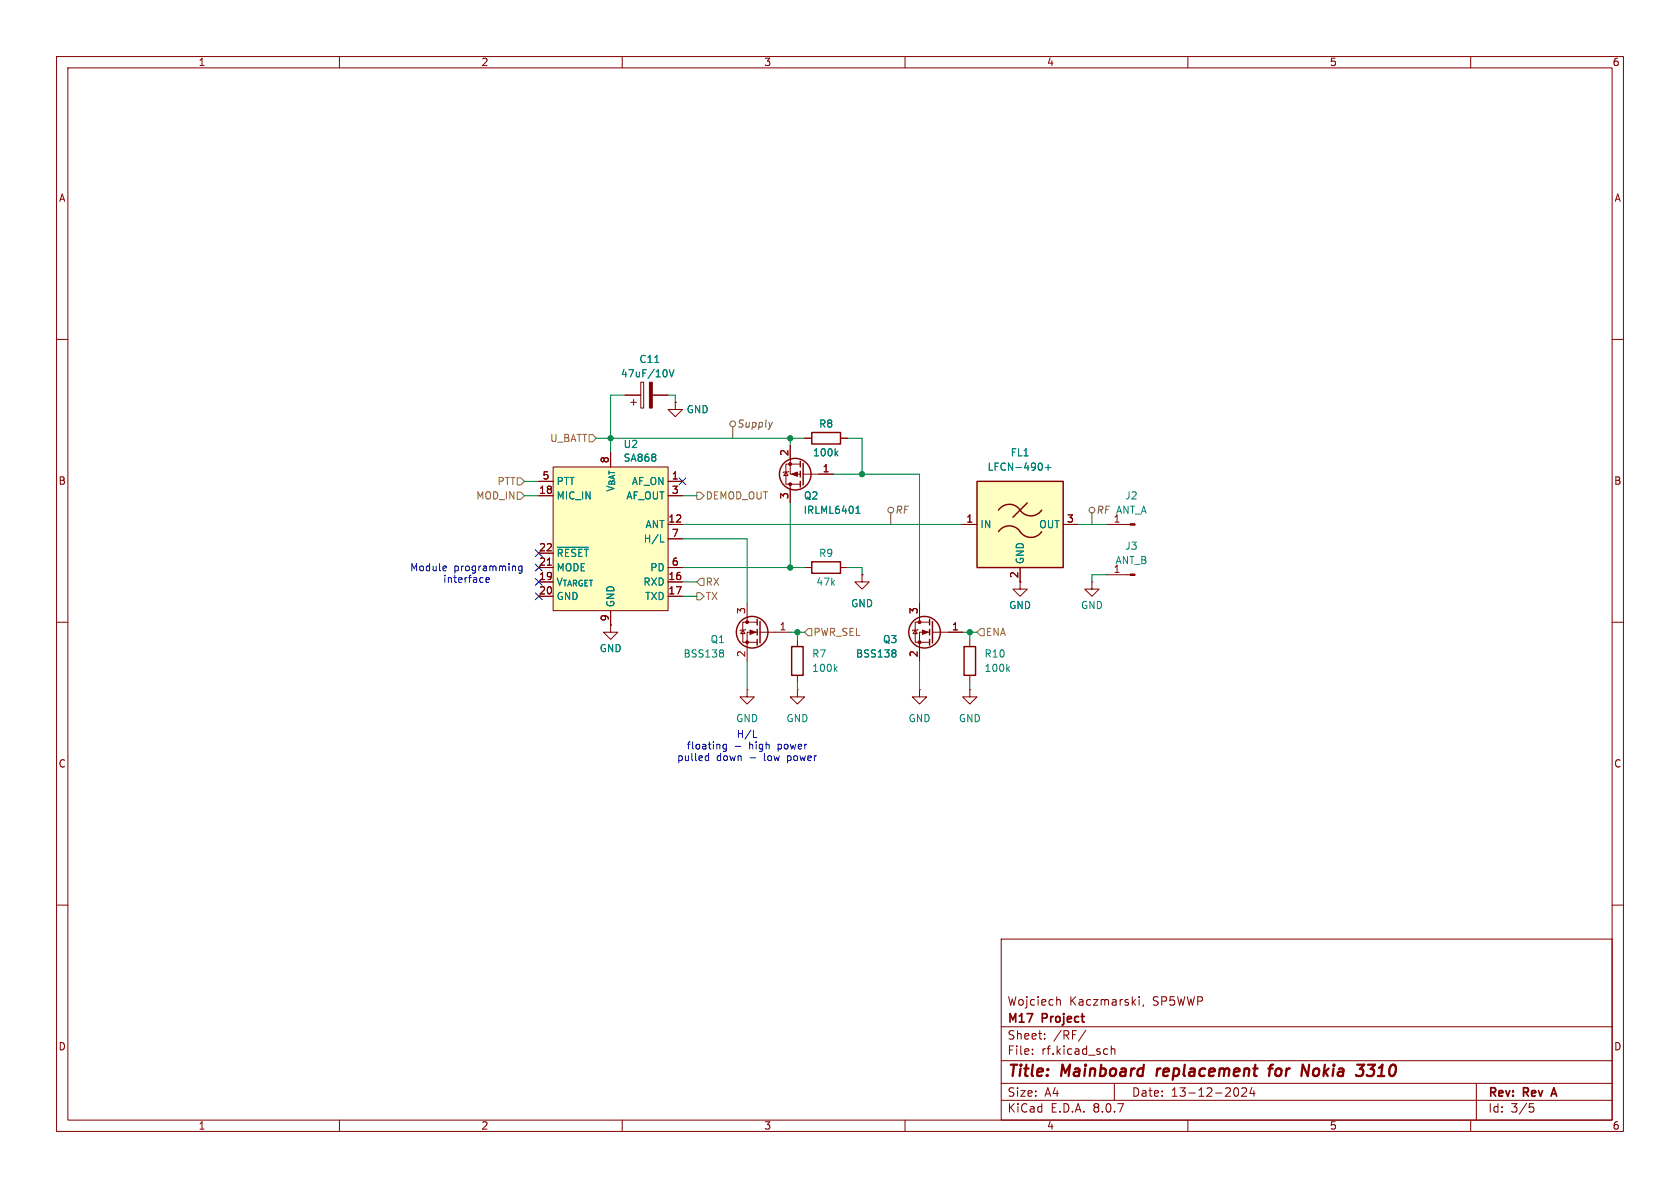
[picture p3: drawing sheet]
(kicad_sch
 (version 20231120)
 (generator "eeschema")
 (generator_version "8.0")
 (paper "A4")
 (title_block
  (title "Mainboard replacement for Nokia 3310")
  (date "13-12-2024")
  (rev "Rev A")
  (company "M17 Project")
  (comment 1 "Wojciech Kaczmarski, SP5WWP"))
 (lib_symbols
  (symbol "Connector:Conn_01x01_Pin"
   (pin_names
    (offset 1.016) hide) (exclude_from_sim no) (in_bom yes) (on_board yes)
   (property "Reference" "J" (at 0 2.54 0) (effects (font (size 1.27 1.27))))
   (property "Value" "Conn_01x01_Pin" (at 0 -2.54 0) (effects (font (size 1.27 1.27))))
   (property "Footprint" "" (at 0 0 0) (effects (font (size 1.27 1.27)) (hide yes)))
   (property "Datasheet" "~" (at 0 0 0) (effects (font (size 1.27 1.27)) (hide yes)))
   (property "Description" "Generic connector, single row, 01x01, script generated" (at 0 0 0) (effects (font (size 1.27 1.27)) (hide yes)))
   (property "ki_locked" "" (at 0 0 0) (effects (font (size 1.27 1.27))))
   (symbol "Conn_01x01_Pin_1_1"
    (polyline (pts (xy 1.27 0) (xy 0.8636 0)) (stroke (width 0.1524) (type default)) (fill (type none)))
    (rectangle (start 0.8636 0.127) (end 0 -0.127) (stroke (width 0.1524) (type default)) (fill (type outline)))
    (pin passive line (at 5.08 0 180) (length 3.81) (name "Pin_1" (effects (font (size 1.27 1.27)))) (number "1" (effects (font (size 1.27 1.27)))))))
  (symbol "Device:C_Polarized"
   (pin_numbers hide)
   (pin_names
    (offset 0.254)) (exclude_from_sim no) (in_bom yes) (on_board yes)
   (property "Reference" "C" (at 0.635 2.54 0) (effects (font (size 1.27 1.27)) (justify left)))
   (property "Value" "C_Polarized" (at 0.635 -2.54 0) (effects (font (size 1.27 1.27)) (justify left)))
   (property "Footprint" "" (at 0.9652 -3.81 0) (effects (font (size 1.27 1.27)) (hide yes)))
   (property "Datasheet" "~" (at 0 0 0) (effects (font (size 1.27 1.27)) (hide yes)))
   (property "Description" "Polarized capacitor" (at 0 0 0) (effects (font (size 1.27 1.27)) (hide yes)))
   (symbol "C_Polarized_0_1"
    (rectangle (start -2.286 0.508) (end 2.286 1.016) (stroke (width 0) (type default)) (fill (type none)))
    (polyline (pts (xy -1.778 2.286) (xy -0.762 2.286)) (stroke (width 0) (type default)) (fill (type none)))
    (polyline (pts (xy -1.27 2.794) (xy -1.27 1.778)) (stroke (width 0) (type default)) (fill (type none)))
    (rectangle (start 2.286 -0.508) (end -2.286 -1.016) (stroke (width 0) (type default)) (fill (type outline))))
   (symbol "C_Polarized_1_1"
    (pin passive line (at 0 3.81 270) (length 2.794) (name "~" (effects (font (size 1.27 1.27)))) (number "1" (effects (font (size 1.27 1.27)))))
    (pin passive line (at 0 -3.81 90) (length 2.794) (name "~" (effects (font (size 1.27 1.27)))) (number "2" (effects (font (size 1.27 1.27)))))))
  (symbol "Device:R"
   (pin_numbers hide)
   (pin_names
    (offset 0)) (exclude_from_sim no) (in_bom yes) (on_board yes)
   (property "Reference" "R" (at 2.032 0 90) (effects (font (size 1.27 1.27))))
   (property "Value" "R" (at 0 0 90) (effects (font (size 1.27 1.27))))
   (property "Footprint" "" (at -1.778 0 90) (effects (font (size 1.27 1.27)) (hide yes)))
   (property "Datasheet" "~" (at 0 0 0) (effects (font (size 1.27 1.27)) (hide yes)))
   (property "Description" "Resistor" (at 0 0 0) (effects (font (size 1.27 1.27)) (hide yes)))
   (symbol "R_0_1"
    (rectangle (start -1.016 -2.54) (end 1.016 2.54) (stroke (width 0.254) (type default)) (fill (type none))))
   (symbol "R_1_1"
    (pin passive line (at 0 3.81 270) (length 1.27) (name "~" (effects (font (size 1.27 1.27)))) (number "1" (effects (font (size 1.27 1.27)))))
    (pin passive line (at 0 -3.81 90) (length 1.27) (name "~" (effects (font (size 1.27 1.27)))) (number "2" (effects (font (size 1.27 1.27)))))))
  (symbol "Parts:SA868" (exclude_from_sim no) (in_bom yes) (on_board yes)
   (property "Reference" "U?" (at 3.175 -15.24 0) (effects (font (size 1.27 1.27))))
   (property "Value" "SA868" (at 5.08 -17.78 0) (effects (font (size 1.27 1.27))))
   (property "Footprint" "Parts:SA868-VER1.1" (at -31.75 18.415 90) (effects (font (size 1.27 1.27)) (hide yes)))
   (property "Datasheet" "https://site-file.fomillesite.com/1260815565112336386/1564067688514740225.pdf" (at 0 -0.635 0) (effects (font (size 1.27 1.27)) (hide yes)))
   (property "Description" "" (at 0 0 0) (effects (font (size 1.27 1.27)) (hide yes)))
   (symbol "SA868_1_1"
    (rectangle (start -10.16 11.43) (end 10.16 -13.97) (stroke (width 0) (type default)) (fill (type background)))
    (pin output line (at 12.7 8.89 180) (length 2.54) (name "AF_ON" (effects (font (size 1.27 1.27)))) (number "1" (effects (font (size 1.27 1.27)))))
    (pin power_in line (at 0 -16.51 90) (length 2.54) hide (name "GND" (effects (font (size 1.27 1.27)))) (number "10" (effects (font (size 1.27 1.27)))))
    (pin bidirectional line (at 12.7 1.27 180) (length 2.54) (name "ANT" (effects (font (size 1.27 1.27)))) (number "12" (effects (font (size 1.27 1.27)))))
    (pin input line (at 12.7 -8.89 180) (length 2.54) (name "RXD" (effects (font (size 1.27 1.27)))) (number "16" (effects (font (size 1.27 1.27)))))
    (pin output line (at 12.7 -11.43 180) (length 2.54) (name "TXD" (effects (font (size 1.27 1.27)))) (number "17" (effects (font (size 1.27 1.27)))))
    (pin input line (at -12.7 6.35 0) (length 2.54) (name "MIC_IN" (effects (font (size 1.27 1.27)))) (number "18" (effects (font (size 1.27 1.27)))))
    (pin power_out line (at -12.7 -8.89 0) (length 2.54) (name "V_{TARGET}" (effects (font (size 1.27 1.27)))) (number "19" (effects (font (size 1.27 1.27)))))
    (pin power_in line (at -12.7 -11.43 0) (length 2.54) (name "GND" (effects (font (size 1.27 1.27)))) (number "20" (effects (font (size 1.27 1.27)))))
    (pin bidirectional line (at -12.7 -6.35 0) (length 2.54) (name "MODE" (effects (font (size 1.27 1.27)))) (number "21" (effects (font (size 1.27 1.27)))))
    (pin input line (at -12.7 -3.81 0) (length 2.54) (name "~{RESET}" (effects (font (size 1.27 1.27)))) (number "22" (effects (font (size 1.27 1.27)))))
    (pin output line (at 12.7 6.35 180) (length 2.54) (name "AF_OUT" (effects (font (size 1.27 1.27)))) (number "3" (effects (font (size 1.27 1.27)))))
    (pin input line (at -12.7 8.89 0) (length 2.54) (name "PTT" (effects (font (size 1.27 1.27)))) (number "5" (effects (font (size 1.27 1.27)))))
    (pin input line (at 12.7 -6.35 180) (length 2.54) (name "PD" (effects (font (size 1.27 1.27)))) (number "6" (effects (font (size 1.27 1.27)))))
    (pin open_collector line (at 12.7 -1.27 180) (length 2.54) (name "H/L" (effects (font (size 1.27 1.27)))) (number "7" (effects (font (size 1.27 1.27)))))
    (pin power_in line (at 0 13.97 270) (length 2.54) (name "V_{BAT}" (effects (font (size 1.27 1.27)))) (number "8" (effects (font (size 1.27 1.27)))))
    (pin power_in line (at 0 -16.51 90) (length 2.54) (name "GND" (effects (font (size 1.27 1.27)))) (number "9" (effects (font (size 1.27 1.27)))))))
  (symbol "RF_Filter:LFCN-490" (exclude_from_sim no) (in_bom yes) (on_board yes)
   (property "Reference" "FL" (at 0 10.795 0) (effects (font (size 1.27 1.27))))
   (property "Value" "LFCN-490" (at 0 8.89 0) (effects (font (size 1.27 1.27))))
   (property "Footprint" "Filter:Filter_Mini-Circuits_FV1206" (at 0 12.7 0) (effects (font (size 1.27 1.27)) (hide yes)))
   (property "Datasheet" "https://www.minicircuits.com/pdfs/LFCN-490+.pdf" (at 0 0 0) (effects (font (size 1.27 1.27)) (hide yes)))
   (property "Description" "490MHz 50 Ohm Passive Low Pass Filter, FV1206" (at 0 0 0) (effects (font (size 1.27 1.27)) (hide yes)))
   (symbol "LFCN-490_0_1"
    (rectangle (start -7.62 7.62) (end 7.62 -7.62) (stroke (width 0.254) (type default)) (fill (type background)))
    (arc (start 0 -1.27) (mid -1.905 -0.2505) (end -3.81 -1.27) (stroke (width 0.254) (type default)) (fill (type none)))
    (arc (start 0 -1.27) (mid 1.905 -2.2895) (end 3.81 -1.27) (stroke (width 0.254) (type default)) (fill (type none)))
    (polyline (pts (xy -1.27 1.27) (xy 1.27 3.81)) (stroke (width 0.254) (type default)) (fill (type none)))
    (arc (start 0 2.54) (mid -1.905 3.5595) (end -3.81 2.54) (stroke (width 0.254) (type default)) (fill (type none)))
    (arc (start 0 2.54) (mid 1.905 1.5205) (end 3.81 2.54) (stroke (width 0.254) (type default)) (fill (type none))))
   (symbol "LFCN-490_1_1"
    (pin passive line (at -10.16 0 0) (length 2.54) (name "IN" (effects (font (size 1.27 1.27)))) (number "1" (effects (font (size 1.27 1.27)))))
    (pin passive line (at 0 -10.16 90) (length 2.54) (name "GND" (effects (font (size 1.27 1.27)))) (number "2" (effects (font (size 1.27 1.27)))))
    (pin passive line (at 10.16 0 180) (length 2.54) (name "OUT" (effects (font (size 1.27 1.27)))) (number "3" (effects (font (size 1.27 1.27)))))
    (pin passive line (at 0 -10.16 90) (length 2.54) hide (name "GND" (effects (font (size 1.27 1.27)))) (number "4" (effects (font (size 1.27 1.27)))))))
  (symbol "Transistor_FET:BSS138"
   (pin_names hide) (exclude_from_sim no) (in_bom yes) (on_board yes)
   (property "Reference" "Q" (at 5.08 1.905 0) (effects (font (size 1.27 1.27)) (justify left)))
   (property "Value" "BSS138" (at 5.08 0 0) (effects (font (size 1.27 1.27)) (justify left)))
   (property "Footprint" "Package_TO_SOT_SMD:SOT-23" (at 5.08 -1.905 0) (effects (font (size 1.27 1.27)
    (italic yes)) (justify left) (hide yes)))
   (property "Datasheet" "https://www.onsemi.com/pub/Collateral/BSS138-D.PDF" (at 5.08 -3.81 0) (effects (font (size 1.27 1.27)) (justify left) (hide yes)))
   (property "Description" "50V Vds, 0.22A Id, N-Channel MOSFET, SOT-23" (at 0 0 0) (effects (font (size 1.27 1.27)) (hide yes)))
   (symbol "BSS138_0_1"
    (polyline (pts (xy 0.254 0) (xy -2.54 0)) (stroke (width 0) (type default)) (fill (type none)))
    (polyline (pts (xy 0.254 1.905) (xy 0.254 -1.905)) (stroke (width 0.254) (type default)) (fill (type none)))
    (polyline (pts (xy 0.762 -1.27) (xy 0.762 -2.286)) (stroke (width 0.254) (type default)) (fill (type none)))
    (polyline (pts (xy 0.762 0.508) (xy 0.762 -0.508)) (stroke (width 0.254) (type default)) (fill (type none)))
    (polyline (pts (xy 0.762 2.286) (xy 0.762 1.27)) (stroke (width 0.254) (type default)) (fill (type none)))
    (polyline (pts (xy 2.54 2.54) (xy 2.54 1.778)) (stroke (width 0) (type default)) (fill (type none)))
    (polyline (pts (xy 2.54 -2.54) (xy 2.54 0) (xy 0.762 0)) (stroke (width 0) (type default)) (fill (type none)))
    (polyline (pts (xy 0.762 -1.778) (xy 3.302 -1.778) (xy 3.302 1.778) (xy 0.762 1.778)) (stroke (width 0) (type default)) (fill (type none)))
    (polyline (pts (xy 1.016 0) (xy 2.032 0.381) (xy 2.032 -0.381) (xy 1.016 0)) (stroke (width 0) (type default)) (fill (type outline)))
    (polyline (pts (xy 2.794 0.508) (xy 2.921 0.381) (xy 3.683 0.381) (xy 3.81 0.254)) (stroke (width 0) (type default)) (fill (type none)))
    (polyline (pts (xy 3.302 0.381) (xy 2.921 -0.254) (xy 3.683 -0.254) (xy 3.302 0.381)) (stroke (width 0) (type default)) (fill (type none)))
    (circle (center 1.651 0) (radius 2.794) (stroke (width 0.254) (type default)) (fill (type none)))
    (circle (center 2.54 -1.778) (radius 0.254) (stroke (width 0) (type default)) (fill (type outline)))
    (circle (center 2.54 1.778) (radius 0.254) (stroke (width 0) (type default)) (fill (type outline))))
   (symbol "BSS138_1_1"
    (pin input line (at -5.08 0 0) (length 2.54) (name "G" (effects (font (size 1.27 1.27)))) (number "1" (effects (font (size 1.27 1.27)))))
    (pin passive line (at 2.54 -5.08 90) (length 2.54) (name "S" (effects (font (size 1.27 1.27)))) (number "2" (effects (font (size 1.27 1.27)))))
    (pin passive line (at 2.54 5.08 270) (length 2.54) (name "D" (effects (font (size 1.27 1.27)))) (number "3" (effects (font (size 1.27 1.27)))))))
  (symbol "Transistor_FET:IRLML6401"
   (pin_names hide) (exclude_from_sim no) (in_bom yes) (on_board yes)
   (property "Reference" "Q" (at 5.08 1.905 0) (effects (font (size 1.27 1.27)) (justify left)))
   (property "Value" "IRLML6401" (at 5.08 0 0) (effects (font (size 1.27 1.27)) (justify left)))
   (property "Footprint" "Package_TO_SOT_SMD:SOT-23" (at 5.08 -1.905 0) (effects (font (size 1.27 1.27)
    (italic yes)) (justify left) (hide yes)))
   (property "Datasheet" "https://www.infineon.com/dgdl/irlml6401pbf.pdf?fileId=5546d462533600a401535668b96d2634" (at 5.08 -3.81 0) (effects (font (size 1.27 1.27)) (justify left) (hide yes)))
   (property "Description" "-4.3A Id, -12V Vds, 50mOhm Rds, P-Channel HEXFET Power MOSFET, SOT-23" (at 0 0 0) (effects (font (size 1.27 1.27)) (hide yes)))
   (symbol "IRLML6401_0_1"
    (polyline (pts (xy 0.254 0) (xy -2.54 0)) (stroke (width 0) (type default)) (fill (type none)))
    (polyline (pts (xy 0.254 1.905) (xy 0.254 -1.905)) (stroke (width 0.254) (type default)) (fill (type none)))
    (polyline (pts (xy 0.762 -1.27) (xy 0.762 -2.286)) (stroke (width 0.254) (type default)) (fill (type none)))
    (polyline (pts (xy 0.762 0.508) (xy 0.762 -0.508)) (stroke (width 0.254) (type default)) (fill (type none)))
    (polyline (pts (xy 0.762 2.286) (xy 0.762 1.27)) (stroke (width 0.254) (type default)) (fill (type none)))
    (polyline (pts (xy 2.54 2.54) (xy 2.54 1.778)) (stroke (width 0) (type default)) (fill (type none)))
    (polyline (pts (xy 2.54 -2.54) (xy 2.54 0) (xy 0.762 0)) (stroke (width 0) (type default)) (fill (type none)))
    (polyline (pts (xy 0.762 1.778) (xy 3.302 1.778) (xy 3.302 -1.778) (xy 0.762 -1.778)) (stroke (width 0) (type default)) (fill (type none)))
    (polyline (pts (xy 2.286 0) (xy 1.27 0.381) (xy 1.27 -0.381) (xy 2.286 0)) (stroke (width 0) (type default)) (fill (type outline)))
    (polyline (pts (xy 2.794 -0.508) (xy 2.921 -0.381) (xy 3.683 -0.381) (xy 3.81 -0.254)) (stroke (width 0) (type default)) (fill (type none)))
    (polyline (pts (xy 3.302 -0.381) (xy 2.921 0.254) (xy 3.683 0.254) (xy 3.302 -0.381)) (stroke (width 0) (type default)) (fill (type none)))
    (circle (center 1.651 0) (radius 2.794) (stroke (width 0.254) (type default)) (fill (type none)))
    (circle (center 2.54 -1.778) (radius 0.254) (stroke (width 0) (type default)) (fill (type outline)))
    (circle (center 2.54 1.778) (radius 0.254) (stroke (width 0) (type default)) (fill (type outline))))
   (symbol "IRLML6401_1_1"
    (pin input line (at -5.08 0 0) (length 2.54) (name "G" (effects (font (size 1.27 1.27)))) (number "1" (effects (font (size 1.27 1.27)))))
    (pin passive line (at 2.54 -5.08 90) (length 2.54) (name "S" (effects (font (size 1.27 1.27)))) (number "2" (effects (font (size 1.27 1.27)))))
    (pin passive line (at 2.54 5.08 270) (length 2.54) (name "D" (effects (font (size 1.27 1.27)))) (number "3" (effects (font (size 1.27 1.27)))))))
  (symbol "power:GND"
   (power)
   (pin_numbers hide)
   (pin_names
    (offset 0) hide) (exclude_from_sim no) (in_bom yes) (on_board yes)
   (property "Reference" "#PWR" (at 0 -6.35 0) (effects (font (size 1.27 1.27)) (hide yes)))
   (property "Value" "GND" (at 0 -3.81 0) (effects (font (size 1.27 1.27))))
   (property "Footprint" "" (at 0 0 0) (effects (font (size 1.27 1.27)) (hide yes)))
   (property "Datasheet" "" (at 0 0 0) (effects (font (size 1.27 1.27)) (hide yes)))
   (property "Description" "Power symbol creates a global label with name \"GND\" , ground" (at 0 0 0) (effects (font (size 1.27 1.27)) (hide yes)))
   (symbol "GND_0_1"
    (polyline (pts (xy 0 0) (xy 0 -1.27) (xy 1.27 -1.27) (xy 0 -2.54) (xy -1.27 -1.27) (xy 0 -1.27)) (stroke (width 0) (type default)) (fill (type none))))
   (symbol "GND_1_1"
    (pin power_in line (at 0 0 270) (length 0) (name "~" (effects (font (size 1.27 1.27)))) (number "1" (effects (font (size 1.27 1.27))))))))
 (junction
  (at 107.95 77.47)
  (diameter 0)
  (color 0 0 0 0))
 (junction
  (at 140.97 111.76)
  (diameter 0)
  (color 0 0 0 0))
 (junction
  (at 152.4 83.82)
  (diameter 0)
  (color 0 0 0 0))
 (junction
  (at 139.7 77.47)
  (diameter 0)
  (color 0 0 0 0))
 (junction
  (at 139.7 100.33)
  (diameter 0)
  (color 0 0 0 0))
 (junction
  (at 171.45 111.76)
  (diameter 0)
  (color 0 0 0 0))
 (no_connect
  (at 95.25 100.33))
 (no_connect
  (at 95.25 105.41))
 (no_connect
  (at 120.65 85.09))
 (no_connect
  (at 95.25 102.87))
 (no_connect
  (at 95.25 97.79))
 (wire
  (pts (xy 162.56 83.82) (xy 152.4 83.82))
  (stroke (width 0) (type default)))
 (wire
  (pts (xy 139.7 88.9) (xy 139.7 100.33))
  (stroke (width 0) (type default)))
 (wire
  (pts (xy 107.95 77.47) (xy 139.7 77.47))
  (stroke (width 0) (type default)))
 (wire
  (pts (xy 107.95 80.01) (xy 107.95 77.47))
  (stroke (width 0) (type default)))
 (wire
  (pts (xy 195.58 101.6) (xy 193.04 101.6))
  (stroke (width 0) (type default)))
 (wire
  (pts (xy 132.08 116.84) (xy 132.08 121.92))
  (stroke (width 0) (type default)))
 (wire
  (pts (xy 140.97 111.76) (xy 142.24 111.76))
  (stroke (width 0) (type default)))
 (wire
  (pts (xy 120.65 92.71) (xy 170.18 92.71))
  (stroke (width 0) (type default)))
 (wire
  (pts (xy 152.4 83.82) (xy 147.32 83.82))
  (stroke (width 0) (type default)))
 (wire
  (pts (xy 92.71 87.63) (xy 95.25 87.63))
  (stroke (width 0) (type default)))
 (wire
  (pts (xy 132.08 95.25) (xy 132.08 106.68))
  (stroke (width 0) (type default)))
 (wire
  (pts (xy 171.45 111.76) (xy 171.45 113.03))
  (stroke (width 0) (type default)))
 (wire
  (pts (xy 162.56 106.68) (xy 162.56 83.82))
  (stroke (width 0) (type default)))
 (wire
  (pts (xy 123.19 105.41) (xy 120.65 105.41))
  (stroke (width 0) (type default)))
 (wire
  (pts (xy 139.7 111.76) (xy 140.97 111.76))
  (stroke (width 0) (type default)))
 (wire
  (pts (xy 123.19 102.87) (xy 120.65 102.87))
  (stroke (width 0) (type default)))
 (wire
  (pts (xy 170.18 111.76) (xy 171.45 111.76))
  (stroke (width 0) (type default)))
 (wire
  (pts (xy 193.04 101.6) (xy 193.04 102.87))
  (stroke (width 0) (type default)))
 (wire
  (pts (xy 139.7 78.74) (xy 139.7 77.47))
  (stroke (width 0) (type default)))
 (wire
  (pts (xy 110.49 69.85) (xy 107.95 69.85))
  (stroke (width 0) (type default)))
 (wire
  (pts (xy 107.95 69.85) (xy 107.95 77.47))
  (stroke (width 0) (type default)))
 (wire
  (pts (xy 149.86 77.47) (xy 152.4 77.47))
  (stroke (width 0) (type default)))
 (wire
  (pts (xy 139.7 77.47) (xy 142.24 77.47))
  (stroke (width 0) (type default)))
 (wire
  (pts (xy 132.08 95.25) (xy 120.65 95.25))
  (stroke (width 0) (type default)))
 (wire
  (pts (xy 162.56 116.84) (xy 162.56 121.92))
  (stroke (width 0) (type default)))
 (wire
  (pts (xy 92.71 85.09) (xy 95.25 85.09))
  (stroke (width 0) (type default)))
 (wire
  (pts (xy 140.97 120.65) (xy 140.97 121.92))
  (stroke (width 0) (type default)))
 (wire
  (pts (xy 190.5 92.71) (xy 195.58 92.71))
  (stroke (width 0) (type default)))
 (wire
  (pts (xy 139.7 100.33) (xy 142.24 100.33))
  (stroke (width 0) (type default)))
 (wire
  (pts (xy 152.4 100.33) (xy 152.4 101.6))
  (stroke (width 0) (type default)))
 (wire
  (pts (xy 171.45 111.76) (xy 172.72 111.76))
  (stroke (width 0) (type default)))
 (wire
  (pts (xy 139.7 100.33) (xy 120.65 100.33))
  (stroke (width 0) (type default)))
 (wire
  (pts (xy 107.95 77.47) (xy 105.41 77.47))
  (stroke (width 0) (type default)))
 (wire
  (pts (xy 171.45 120.65) (xy 171.45 121.92))
  (stroke (width 0) (type default)))
 (wire
  (pts (xy 119.38 71.12) (xy 119.38 69.85))
  (stroke (width 0) (type default)))
 (wire
  (pts (xy 140.97 111.76) (xy 140.97 113.03))
  (stroke (width 0) (type default)))
 (wire
  (pts (xy 149.86 100.33) (xy 152.4 100.33))
  (stroke (width 0) (type default)))
 (wire
  (pts (xy 123.19 87.63) (xy 120.65 87.63))
  (stroke (width 0) (type default)))
 (wire
  (pts (xy 119.38 69.85) (xy 118.11 69.85))
  (stroke (width 0) (type default)))
 (wire
  (pts (xy 152.4 77.47) (xy 152.4 83.82))
  (stroke (width 0) (type default)))
 (text "H/L\nfloating - high power\npulled down - low power"
  (exclude_from_sim no)
  (at 132.08 132.08 0)
  (effects (font (size 1.27 1.27))))
 (text "Module programming\ninterface"
  (exclude_from_sim no)
  (at 82.55 101.6 0)
  (effects (font (size 1.27 1.27))))
 (hierarchical_label "TX"
  (shape output)
  (at 123.19 105.41 0)
  (fields_autoplaced yes)
  (effects (font (size 1.27 1.27)) (justify left)))
 (hierarchical_label "DEMOD_OUT"
  (shape output)
  (at 123.19 87.63 0)
  (fields_autoplaced yes)
  (effects (font (size 1.27 1.27)) (justify left)))
 (hierarchical_label "U_BATT"
  (shape input)
  (at 105.41 77.47 180)
  (fields_autoplaced yes)
  (effects (font (size 1.27 1.27)) (justify right)))
 (hierarchical_label "PWR_SEL"
  (shape input)
  (at 142.24 111.76 0)
  (fields_autoplaced yes)
  (effects (font (size 1.27 1.27)) (justify left)))
 (hierarchical_label "ENA"
  (shape input)
  (at 172.72 111.76 0)
  (fields_autoplaced yes)
  (effects (font (size 1.27 1.27)) (justify left)))
 (hierarchical_label "MOD_IN"
  (shape input)
  (at 92.71 87.63 180)
  (fields_autoplaced yes)
  (effects (font (size 1.27 1.27)) (justify right)))
 (hierarchical_label "PTT"
  (shape input)
  (at 92.71 85.09 180)
  (fields_autoplaced yes)
  (effects (font (size 1.27 1.27)) (justify right)))
 (hierarchical_label "RX"
  (shape input)
  (at 123.19 102.87 0)
  (fields_autoplaced yes)
  (effects (font (size 1.27 1.27)) (justify left)))
 (netclass_flag ""
  (length 2.54)
  (shape round)
  (at 193.04 92.71 0)
  (fields_autoplaced yes)
  (effects (font (size 1.27 1.27)) (justify left bottom))
  (property "Netclass" "RF" (at 193.7385 90.17 0) (effects (font (size 1.27 1.27)
    (italic yes)) (justify left))))
 (netclass_flag ""
  (length 2.54)
  (shape round)
  (at 157.48 92.71 0)
  (fields_autoplaced yes)
  (effects (font (size 1.27 1.27)) (justify left bottom))
  (property "Netclass" "RF" (at 158.1785 90.17 0) (effects (font (size 1.27 1.27)
    (italic yes)) (justify left))))
 (netclass_flag ""
  (length 2.54)
  (shape round)
  (at 129.54 77.47 0)
  (fields_autoplaced yes)
  (effects (font (size 1.27 1.27)) (justify left bottom))
  (property "Netclass" "Supply" (at 130.2385 74.93 0) (effects (font (size 1.27 1.27)
    (italic yes)) (justify left))))
 (symbol
  (lib_id "power:GND")
  (at 140.97 121.92 0)
  (unit 1)
  (exclude_from_sim no)
  (in_bom yes)
  (on_board yes)
  (dnp no)
  (fields_autoplaced yes)
  (property "Reference" "#PWR029" (at 140.97 128.27 0) (effects (font (size 1.27 1.27)) (hide yes)))
  (property "Value" "GND" (at 140.97 127 0) (effects (font (size 1.27 1.27))))
  (property "Footprint" "" (at 140.97 121.92 0) (effects (font (size 1.27 1.27)) (hide yes)))
  (property "Datasheet" "" (at 140.97 121.92 0) (effects (font (size 1.27 1.27)) (hide yes)))
  (property "Description" "Power symbol creates a global label with name \"GND\" , ground" (at 140.97 121.92 0) (effects (font (size 1.27 1.27)) (hide yes)))
  (pin "1"))
 (symbol
  (lib_id "power:GND")
  (at 152.4 101.6 0)
  (unit 1)
  (exclude_from_sim no)
  (in_bom yes)
  (on_board yes)
  (dnp no)
  (fields_autoplaced yes)
  (property "Reference" "#PWR030" (at 152.4 107.95 0) (effects (font (size 1.27 1.27)) (hide yes)))
  (property "Value" "GND" (at 152.4 106.68 0) (effects (font (size 1.27 1.27))))
  (property "Footprint" "" (at 152.4 101.6 0) (effects (font (size 1.27 1.27)) (hide yes)))
  (property "Datasheet" "" (at 152.4 101.6 0) (effects (font (size 1.27 1.27)) (hide yes)))
  (property "Description" "Power symbol creates a global label with name \"GND\" , ground" (at 152.4 101.6 0) (effects (font (size 1.27 1.27)) (hide yes)))
  (pin "1"))
 (symbol
  (lib_id "Connector:Conn_01x01_Pin")
  (at 200.66 92.71 180)
  (unit 1)
  (exclude_from_sim no)
  (in_bom no)
  (on_board yes)
  (dnp no)
  (fields_autoplaced yes)
  (property "Reference" "J2" (at 200.025 87.63 0) (effects (font (size 1.27 1.27))))
  (property "Value" "ANT_A" (at 200.025 90.17 0) (effects (font (size 1.27 1.27))))
  (property "Footprint" "TestPoint:TestPoint_Pad_D1.5mm" (at 200.66 92.71 0) (effects (font (size 1.27 1.27)) (hide yes)))
  (property "Datasheet" "~" (at 200.66 92.71 0) (effects (font (size 1.27 1.27)) (hide yes)))
  (property "Description" "Generic connector, single row, 01x01, script generated" (at 200.66 92.71 0) (effects (font (size 1.27 1.27)) (hide yes)))
  (pin "1"))
 (symbol
  (lib_id "power:GND")
  (at 119.38 71.12 0)
  (unit 1)
  (exclude_from_sim no)
  (in_bom yes)
  (on_board yes)
  (dnp no)
  (fields_autoplaced yes)
  (property "Reference" "#PWR027" (at 119.38 77.47 0) (effects (font (size 1.27 1.27)) (hide yes)))
  (property "Value" "GND" (at 121.285 72.39 0) (effects (font (size 1.27 1.27)) (justify left)))
  (property "Footprint" "" (at 119.38 71.12 0) (effects (font (size 1.27 1.27)) (hide yes)))
  (property "Datasheet" "" (at 119.38 71.12 0) (effects (font (size 1.27 1.27)) (hide yes)))
  (property "Description" "Power symbol creates a global label with name \"GND\" , ground" (at 119.38 71.12 0) (effects (font (size 1.27 1.27)) (hide yes)))
  (pin "1"))
 (symbol
  (lib_id "power:GND")
  (at 180.34 102.87 0)
  (unit 1)
  (exclude_from_sim no)
  (in_bom yes)
  (on_board yes)
  (dnp no)
  (fields_autoplaced yes)
  (property "Reference" "#PWR033" (at 180.34 109.22 0) (effects (font (size 1.27 1.27)) (hide yes)))
  (property "Value" "GND" (at 180.34 107.0031 0) (effects (font (size 1.27 1.27))))
  (property "Footprint" "" (at 180.34 102.87 0) (effects (font (size 1.27 1.27)) (hide yes)))
  (property "Datasheet" "" (at 180.34 102.87 0) (effects (font (size 1.27 1.27)) (hide yes)))
  (property "Description" "Power symbol creates a global label with name \"GND\" , ground" (at 180.34 102.87 0) (effects (font (size 1.27 1.27)) (hide yes)))
  (pin "1"))
 (symbol
  (lib_id "power:GND")
  (at 193.04 102.87 0)
  (unit 1)
  (exclude_from_sim no)
  (in_bom yes)
  (on_board yes)
  (dnp no)
  (fields_autoplaced yes)
  (property "Reference" "#PWR034" (at 193.04 109.22 0) (effects (font (size 1.27 1.27)) (hide yes)))
  (property "Value" "GND" (at 193.04 107.0031 0) (effects (font (size 1.27 1.27))))
  (property "Footprint" "" (at 193.04 102.87 0) (effects (font (size 1.27 1.27)) (hide yes)))
  (property "Datasheet" "" (at 193.04 102.87 0) (effects (font (size 1.27 1.27)) (hide yes)))
  (property "Description" "Power symbol creates a global label with name \"GND\" , ground" (at 193.04 102.87 0) (effects (font (size 1.27 1.27)) (hide yes)))
  (pin "1"))
 (symbol
  (lib_id "Device:R")
  (at 146.05 77.47 270)
  (unit 1)
  (exclude_from_sim no)
  (in_bom yes)
  (on_board yes)
  (dnp no)
  (property "Reference" "R8" (at 146.05 74.93 90) (effects (font (size 1.27 1.27))))
  (property "Value" "100k" (at 146.05 80.01 90) (effects (font (size 1.27 1.27))))
  (property "Footprint" "Resistor_SMD:R_0402_1005Metric" (at 146.05 75.692 90) (effects (font (size 1.27 1.27)) (hide yes)))
  (property "Datasheet" "~" (at 146.05 77.47 0) (effects (font (size 1.27 1.27)) (hide yes)))
  (property "Description" "Resistor" (at 146.05 77.47 0) (effects (font (size 1.27 1.27)) (hide yes)))
  (property "PN" "603-RC0402JR-13100KL" (at 146.05 77.47 0) (effects (font (size 1.27 1.27)) (hide yes)))
  (property "MPN" "603-RC0402JR-13100KL" (at 146.05 77.47 0) (effects (font (size 1.27 1.27)) (hide yes)))
  (pin "2")
  (pin "1"))
 (symbol
  (lib_id "Connector:Conn_01x01_Pin")
  (at 200.66 101.6 180)
  (unit 1)
  (exclude_from_sim no)
  (in_bom no)
  (on_board yes)
  (dnp no)
  (fields_autoplaced yes)
  (property "Reference" "J3" (at 200.025 96.52 0) (effects (font (size 1.27 1.27))))
  (property "Value" "ANT_B" (at 200.025 99.06 0) (effects (font (size 1.27 1.27))))
  (property "Footprint" "TestPoint:TestPoint_Pad_D1.5mm" (at 200.66 101.6 0) (effects (font (size 1.27 1.27)) (hide yes)))
  (property "Datasheet" "~" (at 200.66 101.6 0) (effects (font (size 1.27 1.27)) (hide yes)))
  (property "Description" "Generic connector, single row, 01x01, script generated" (at 200.66 101.6 0) (effects (font (size 1.27 1.27)) (hide yes)))
  (pin "1"))
 (symbol
  (lib_id "power:GND")
  (at 171.45 121.92 0)
  (unit 1)
  (exclude_from_sim no)
  (in_bom yes)
  (on_board yes)
  (dnp no)
  (fields_autoplaced yes)
  (property "Reference" "#PWR032" (at 171.45 128.27 0) (effects (font (size 1.27 1.27)) (hide yes)))
  (property "Value" "GND" (at 171.45 127 0) (effects (font (size 1.27 1.27))))
  (property "Footprint" "" (at 171.45 121.92 0) (effects (font (size 1.27 1.27)) (hide yes)))
  (property "Datasheet" "" (at 171.45 121.92 0) (effects (font (size 1.27 1.27)) (hide yes)))
  (property "Description" "Power symbol creates a global label with name \"GND\" , ground" (at 171.45 121.92 0) (effects (font (size 1.27 1.27)) (hide yes)))
  (pin "1"))
 (symbol
  (lib_id "Device:R")
  (at 171.45 116.84 180)
  (unit 1)
  (exclude_from_sim no)
  (in_bom yes)
  (on_board yes)
  (dnp no)
  (fields_autoplaced yes)
  (property "Reference" "R10" (at 173.9504 115.5699 0) (effects (font (size 1.27 1.27)) (justify right)))
  (property "Value" "100k" (at 173.9504 118.1099 0) (effects (font (size 1.27 1.27)) (justify right)))
  (property "Footprint" "Resistor_SMD:R_0402_1005Metric" (at 173.228 116.84 90) (effects (font (size 1.27 1.27)) (hide yes)))
  (property "Datasheet" "~" (at 171.45 116.84 0) (effects (font (size 1.27 1.27)) (hide yes)))
  (property "Description" "Resistor" (at 171.45 116.84 0) (effects (font (size 1.27 1.27)) (hide yes)))
  (property "PN" "603-RC0402JR-13100KL" (at 171.45 116.84 0) (effects (font (size 1.27 1.27)) (hide yes)))
  (property "MPN" "603-RC0402JR-13100KL" (at 171.45 116.84 0) (effects (font (size 1.27 1.27)) (hide yes)))
  (pin "2")
  (pin "1"))
 (symbol
  (lib_id "Transistor_FET:IRLML6401")
  (at 142.24 83.82 180)
  (unit 1)
  (exclude_from_sim no)
  (in_bom yes)
  (on_board yes)
  (dnp no)
  (property "Reference" "Q2" (at 144.78 87.63 0) (effects (font (size 1.27 1.27)) (justify left)))
  (property "Value" "IRLML6401" (at 152.4 90.17 0) (effects (font (size 1.27 1.27)) (justify left)))
  (property "Footprint" "Package_TO_SOT_SMD:SOT-23" (at 137.16 81.915 0) (effects (font (size 1.27 1.27)
    (italic yes)) (justify left) (hide yes)))
  (property "Datasheet" "https://www.infineon.com/dgdl/irlml6401pbf.pdf?fileId=5546d462533600a401535668b96d2634" (at 137.16 80.01 0) (effects (font (size 1.27 1.27)) (justify left) (hide yes)))
  (property "Description" "-4.3A Id, -12V Vds, 50mOhm Rds, P-Channel HEXFET Power MOSFET, SOT-23" (at 142.24 83.82 0) (effects (font (size 1.27 1.27)) (hide yes)))
  (property "MPN" "942-IRLML6401TRPBF" (at 142.24 83.82 0) (effects (font (size 1.27 1.27)) (hide yes)))
  (property "PN" "942-IRLML6401TRPBF" (at 142.24 83.82 0) (effects (font (size 1.27 1.27)) (hide yes)))
  (pin "1")
  (pin "3")
  (pin "2"))
 (symbol
  (lib_id "Parts:SA868")
  (at 107.95 93.98 0)
  (unit 1)
  (exclude_from_sim no)
  (in_bom no)
  (on_board yes)
  (dnp no)
  (fields_autoplaced yes)
  (property "Reference" "U2" (at 110.1441 78.5325 0) (effects (font (size 1.27 1.27)) (justify left)))
  (property "Value" "SA868" (at 110.1441 80.9568 0) (effects (font (size 1.27 1.27)) (justify left)))
  (property "Footprint" "Parts:SA868-VER1.1" (at 76.2 75.565 90) (effects (font (size 1.27 1.27)) (hide yes)))
  (property "Datasheet" "https://site-file.fomillesite.com/1260815565112336386/1564067688514740225.pdf" (at 107.95 94.615 0) (effects (font (size 1.27 1.27)) (hide yes)))
  (property "Description" "" (at 107.95 93.98 0) (effects (font (size 1.27 1.27)) (hide yes)))
  (property "PN" "SA868S-U" (at 107.95 93.98 0) (effects (font (size 1.27 1.27)) (hide yes)))
  (property "MPN" "SA868S-U" (at 107.95 93.98 0) (effects (font (size 1.27 1.27)) (hide yes)))
  (pin "22")
  (pin "18")
  (pin "7")
  (pin "9")
  (pin "6")
  (pin "19")
  (pin "1")
  (pin "16")
  (pin "20")
  (pin "3")
  (pin "17")
  (pin "10")
  (pin "8")
  (pin "12")
  (pin "5")
  (pin "21"))
 (symbol
  (lib_id "Device:R")
  (at 140.97 116.84 180)
  (unit 1)
  (exclude_from_sim no)
  (in_bom yes)
  (on_board yes)
  (dnp no)
  (fields_autoplaced yes)
  (property "Reference" "R7" (at 143.4704 115.5699 0) (effects (font (size 1.27 1.27)) (justify right)))
  (property "Value" "100k" (at 143.4704 118.1099 0) (effects (font (size 1.27 1.27)) (justify right)))
  (property "Footprint" "Resistor_SMD:R_0402_1005Metric" (at 142.748 116.84 90) (effects (font (size 1.27 1.27)) (hide yes)))
  (property "Datasheet" "~" (at 140.97 116.84 0) (effects (font (size 1.27 1.27)) (hide yes)))
  (property "Description" "Resistor" (at 140.97 116.84 0) (effects (font (size 1.27 1.27)) (hide yes)))
  (property "PN" "603-RC0402JR-13100KL" (at 140.97 116.84 0) (effects (font (size 1.27 1.27)) (hide yes)))
  (property "MPN" "603-RC0402JR-13100KL" (at 140.97 116.84 0) (effects (font (size 1.27 1.27)) (hide yes)))
  (pin "2")
  (pin "1"))
 (symbol
  (lib_id "power:GND")
  (at 162.56 121.92 0)
  (unit 1)
  (exclude_from_sim no)
  (in_bom yes)
  (on_board yes)
  (dnp no)
  (fields_autoplaced yes)
  (property "Reference" "#PWR031" (at 162.56 128.27 0) (effects (font (size 1.27 1.27)) (hide yes)))
  (property "Value" "GND" (at 162.56 127 0) (effects (font (size 1.27 1.27))))
  (property "Footprint" "" (at 162.56 121.92 0) (effects (font (size 1.27 1.27)) (hide yes)))
  (property "Datasheet" "" (at 162.56 121.92 0) (effects (font (size 1.27 1.27)) (hide yes)))
  (property "Description" "Power symbol creates a global label with name \"GND\" , ground" (at 162.56 121.92 0) (effects (font (size 1.27 1.27)) (hide yes)))
  (pin "1"))
 (symbol
  (lib_id "power:GND")
  (at 107.95 110.49 0)
  (unit 1)
  (exclude_from_sim no)
  (in_bom yes)
  (on_board yes)
  (dnp no)
  (fields_autoplaced yes)
  (property "Reference" "#PWR026" (at 107.95 116.84 0) (effects (font (size 1.27 1.27)) (hide yes)))
  (property "Value" "GND" (at 107.95 114.6231 0) (effects (font (size 1.27 1.27))))
  (property "Footprint" "" (at 107.95 110.49 0) (effects (font (size 1.27 1.27)) (hide yes)))
  (property "Datasheet" "" (at 107.95 110.49 0) (effects (font (size 1.27 1.27)) (hide yes)))
  (property "Description" "Power symbol creates a global label with name \"GND\" , ground" (at 107.95 110.49 0) (effects (font (size 1.27 1.27)) (hide yes)))
  (pin "1"))
 (symbol
  (lib_id "power:GND")
  (at 132.08 121.92 0)
  (unit 1)
  (exclude_from_sim no)
  (in_bom yes)
  (on_board yes)
  (dnp no)
  (fields_autoplaced yes)
  (property "Reference" "#PWR028" (at 132.08 128.27 0) (effects (font (size 1.27 1.27)) (hide yes)))
  (property "Value" "GND" (at 132.08 127 0) (effects (font (size 1.27 1.27))))
  (property "Footprint" "" (at 132.08 121.92 0) (effects (font (size 1.27 1.27)) (hide yes)))
  (property "Datasheet" "" (at 132.08 121.92 0) (effects (font (size 1.27 1.27)) (hide yes)))
  (property "Description" "Power symbol creates a global label with name \"GND\" , ground" (at 132.08 121.92 0) (effects (font (size 1.27 1.27)) (hide yes)))
  (pin "1"))
 (symbol
  (lib_id "Device:R")
  (at 146.05 100.33 270)
  (unit 1)
  (exclude_from_sim no)
  (in_bom yes)
  (on_board yes)
  (dnp no)
  (property "Reference" "R9" (at 146.05 97.79 90) (effects (font (size 1.27 1.27))))
  (property "Value" "47k" (at 146.05 102.87 90) (effects (font (size 1.27 1.27))))
  (property "Footprint" "Resistor_SMD:R_0402_1005Metric" (at 146.05 98.552 90) (effects (font (size 1.27 1.27)) (hide yes)))
  (property "Datasheet" "~" (at 146.05 100.33 0) (effects (font (size 1.27 1.27)) (hide yes)))
  (property "Description" "Resistor" (at 146.05 100.33 0) (effects (font (size 1.27 1.27)) (hide yes)))
  (property "PN" "652-CR0402JW-473GLF" (at 146.05 100.33 0) (effects (font (size 1.27 1.27)) (hide yes)))
  (property "MPN" "652-CR0402JW-473GLF" (at 146.05 100.33 0) (effects (font (size 1.27 1.27)) (hide yes)))
  (pin "2")
  (pin "1"))
 (symbol
  (lib_id "Transistor_FET:BSS138")
  (at 165.1 111.76 0)
  (mirror y)
  (unit 1)
  (exclude_from_sim no)
  (in_bom yes)
  (on_board yes)
  (dnp no)
  (property "Reference" "Q3" (at 158.75 113.03 0) (effects (font (size 1.27 1.27)) (justify left)))
  (property "Value" "BSS138" (at 158.75 115.57 0) (effects (font (size 1.27 1.27)) (justify left)))
  (property "Footprint" "Package_TO_SOT_SMD:SOT-23" (at 160.02 113.665 0) (effects (font (size 1.27 1.27)
    (italic yes)) (justify left) (hide yes)))
  (property "Datasheet" "https://www.onsemi.com/pub/Collateral/BSS138-D.PDF" (at 160.02 115.57 0) (effects (font (size 1.27 1.27)) (justify left) (hide yes)))
  (property "Description" "50V Vds, 0.22A Id, N-Channel MOSFET, SOT-23" (at 165.1 111.76 0) (effects (font (size 1.27 1.27)) (hide yes)))
  (property "MPN" "771-BSS138P215" (at 165.1 111.76 0) (effects (font (size 1.27 1.27)) (hide yes)))
  (property "PN" "771-BSS138P215" (at 165.1 111.76 0) (effects (font (size 1.27 1.27)) (hide yes)))
  (pin "1")
  (pin "2")
  (pin "3"))
 (symbol
  (lib_id "Device:C_Polarized")
  (at 114.3 69.85 90)
  (unit 1)
  (exclude_from_sim no)
  (in_bom yes)
  (on_board yes)
  (dnp no)
  (property "Reference" "C11" (at 116.84 63.5 90) (effects (font (size 1.27 1.27)) (justify left)))
  (property "Value" "47uF/10V" (at 119.38 66.04 90) (effects (font (size 1.27 1.27)) (justify left)))
  (property "Footprint" "Capacitor_Tantalum_SMD:CP_EIA-3528-21_Kemet-B" (at 118.11 68.8848 0) (effects (font (size 1.27 1.27)) (hide yes)))
  (property "Datasheet" "~" (at 114.3 69.85 0) (effects (font (size 1.27 1.27)) (hide yes)))
  (property "Description" "Polarized capacitor" (at 114.3 69.85 0) (effects (font (size 1.27 1.27)) (hide yes)))
  (property "PN" "74-293D476X9010B2TE3" (at 114.3 69.85 0) (effects (font (size 1.27 1.27)) (hide yes)))
  (property "MPN" "74-293D476X9010B2TE3" (at 114.3 69.85 0) (effects (font (size 1.27 1.27)) (hide yes)))
  (pin "2")
  (pin "1"))
 (symbol
  (lib_id "RF_Filter:LFCN-490")
  (at 180.34 92.71 0)
  (unit 1)
  (exclude_from_sim no)
  (in_bom yes)
  (on_board yes)
  (dnp no)
  (fields_autoplaced yes)
  (property "Reference" "FL1" (at 180.34 80.01 0) (effects (font (size 1.27 1.27))))
  (property "Value" "LFCN-490+" (at 180.34 82.55 0) (effects (font (size 1.27 1.27))))
  (property "Footprint" "Filter:Filter_Mini-Circuits_FV1206" (at 180.34 80.01 0) (effects (font (size 1.27 1.27)) (hide yes)))
  (property "Datasheet" "https://www.minicircuits.com/pdfs/LFCN-490+.pdf" (at 180.34 92.71 0) (effects (font (size 1.27 1.27)) (hide yes)))
  (property "Description" "490MHz 50 Ohm Passive Low Pass Filter, FV1206" (at 180.34 92.71 0) (effects (font (size 1.27 1.27)) (hide yes)))
  (property "PN" "139-LFCN-490" (at 180.34 92.71 0) (effects (font (size 1.27 1.27)) (hide yes)))
  (property "MPN" "139-LFCN-490" (at 180.34 92.71 0) (effects (font (size 1.27 1.27)) (hide yes)))
  (pin "4")
  (pin "3")
  (pin "2")
  (pin "1"))
 (symbol
  (lib_id "Transistor_FET:BSS138")
  (at 134.62 111.76 0)
  (mirror y)
  (unit 1)
  (exclude_from_sim no)
  (in_bom yes)
  (on_board yes)
  (dnp no)
  (property "Reference" "Q1" (at 128.27 113.03 0) (effects (font (size 1.27 1.27)) (justify left)))
  (property "Value" "BSS138" (at 128.27 115.57 0) (effects (font (size 1.27 1.27)) (justify left)))
  (property "Footprint" "Package_TO_SOT_SMD:SOT-23" (at 129.54 113.665 0) (effects (font (size 1.27 1.27)
    (italic yes)) (justify left) (hide yes)))
  (property "Datasheet" "https://www.onsemi.com/pub/Collateral/BSS138-D.PDF" (at 129.54 115.57 0) (effects (font (size 1.27 1.27)) (justify left) (hide yes)))
  (property "Description" "50V Vds, 0.22A Id, N-Channel MOSFET, SOT-23" (at 134.62 111.76 0) (effects (font (size 1.27 1.27)) (hide yes)))
  (property "MPN" "771-BSS138P215" (at 134.62 111.76 0) (effects (font (size 1.27 1.27)) (hide yes)))
  (property "PN" "771-BSS138P215" (at 134.62 111.76 0) (effects (font (size 1.27 1.27)) (hide yes)))
  (pin "1")
  (pin "2")
  (pin "3")))
